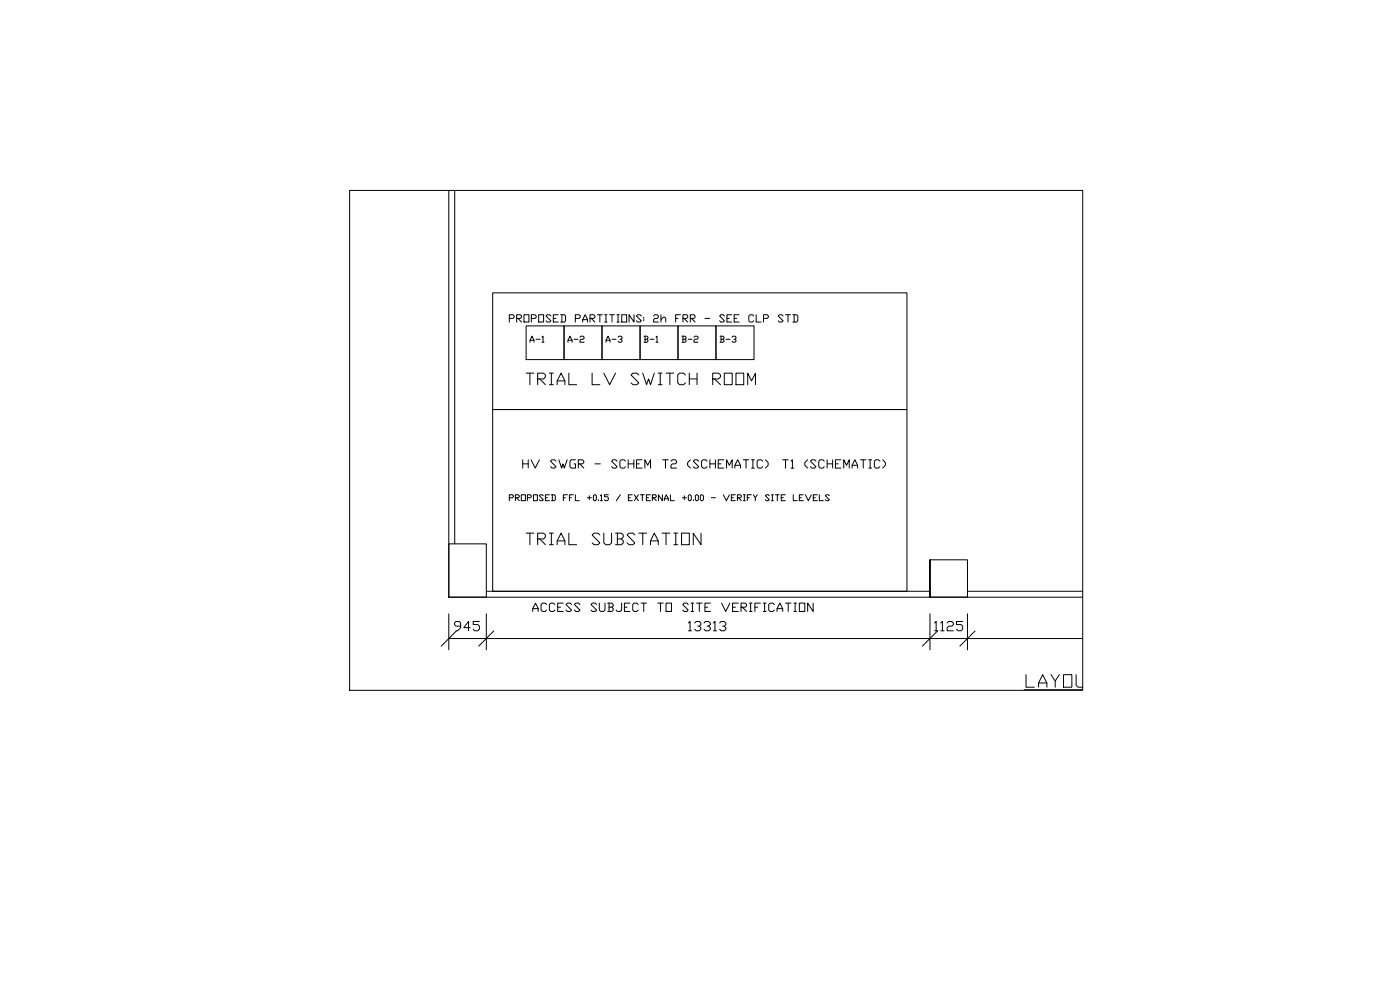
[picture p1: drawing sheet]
<svg xmlns="http://www.w3.org/2000/svg" width="420mm" height="297mm" viewBox="0 0 420 297" stroke-linecap="round" stroke-linejoin="round" font-family="sans-serif">
<!-- layer: ARCH -->
<path d="M134.7 57.2v122M136.5 57.2v106M134.7 163.2h11.3v16h-11.3zM134.7 179.2h190.2M146 177.4h133.1M279.1 168v11.2h11.3v-11.2h-11.3v11.2M290.4 177.4h34.5" fill="none" stroke="#000" stroke-width=".3"/>
<!-- layer: 0 -->
<g fill="none" stroke="#000" stroke-width=".3">
<path d="M134.7 184.2v10.8M134.7 191.6h190.2M137 189.3l-4.6 4.6M146 184.2v10.8M148.2 189.3l-4.5 4.6M279.1 184.2v10.8M281.4 189.3l-4.6 4.6M290.4 184.2v10.8M292.6 189.3l-4.5 4.6M307.4 207h17.5M307.9 202.4v3.8h2.5M311.7 206.2v-1.3l1.2-2.5 1.3 2.5v1.3"/>
<path d="M311.7 204.9h2.5M315.4 202.4l1.3 1.9v1.9M317.9 202.4l-1.2 1.9M319.2 202.4h2.5v3.8h-2.5zM322.9 202.4v3.2l.6 .6 1.4-.1"/>
</g>
<!-- layer: E-TRIAL-ROOM -->
<path d="M147.9 87.9h124.3v35h-124.3zM147.9 122.9h124.3v54.5h-124.3z" fill="none" stroke="#000" stroke-width=".3"/>
<!-- layer: E-TRIAL-EQUIP -->
<path d="M157.9 97.8h11.4v10.1h-11.4zM169.3 97.8h11.4v10.1h-11.4zM180.7 97.8h11.4v10.1h-11.4zM192.1 97.8h11.4v10.1h-11.4zM203.5 97.8h11.4v10.1h-11.4zM214.9 97.8h11.4v10.1h-11.4z" fill="none" stroke="#000" stroke-width=".3"/>
<!-- layer: Power -->
<path d="M104.9 57.1h220v150h-220z" fill="none" stroke="#000" stroke-width=".3"/>
<g font-size="7.1">
<text x="156.6" y="116.8">TRIAL LV SWITCH ROOM</text>
<text x="156.6" y="164.7">TRIAL SUBSTATION</text>
</g>
<g font-size="6.2">
<text x="158.7" y="184.9">ACCESS SUBJECT TO SITE VERIFICATION</text>
<text x="135.1" y="190.5">945</text>
<text x="205.3" y="190.5">13313</text>
<text x="279.4" y="190.5">1125</text>
</g>
<g font-size="5.7">
<text x="155.6" y="141.8">HV SWGR - SCHEM</text>
<text x="197.6" y="141.8">T2 (SCHEMATIC)</text>
<text x="233.5" y="141.8">T1 (SCHEMATIC)</text>
</g>
<g font-size="5.3">
<text x="151.7" y="97.7">PROPOSED PARTITIONS: 2h FRR - SEE CLP STD</text>
<text x="157.7" y="104.1">A-1</text>
<text x="169.3" y="104.1">A-2</text>
<text x="180.6" y="104.1">A-3</text>
<text x="191.9" y="104.1">B-1</text>
<text x="203.6" y="104.1">B-2</text>
<text x="214.8" y="104.1">B-3</text>
</g>
<text font-size="4.9" x="151.7" y="151.3">PROPOSED FFL +0.15 / EXTERNAL +0.00 - VERIFY SITE LEVELS</text>
</svg>
